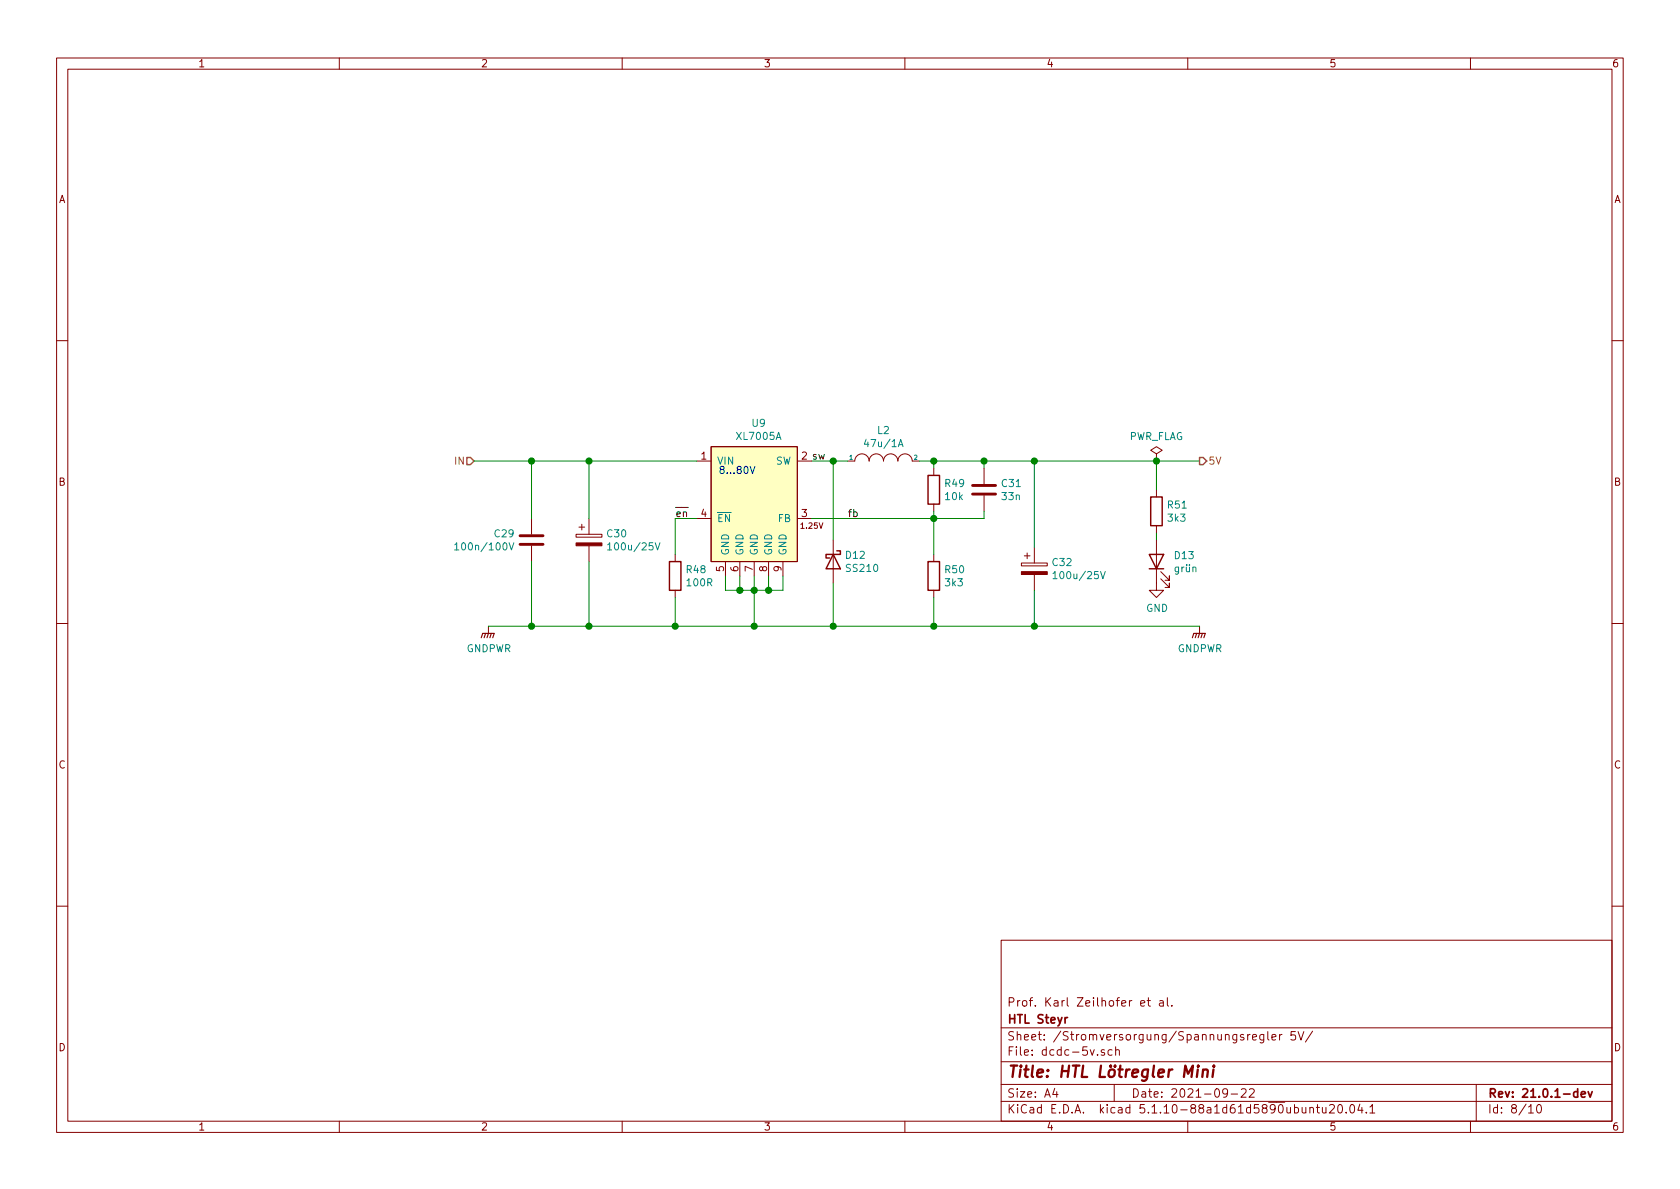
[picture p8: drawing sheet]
EESchema Schematic File Version 4
EELAYER 30 0
EELAYER END
$Descr A4 11693 8268
encoding utf-8
Sheet 8 10
Title "HTL Lötregler Mini"
Date "2021-09-22"
Rev "21.0.1-dev"
Comp "HTL Steyr"
Comment1 "Prof. Karl Zeilhofer et al."
Comment2 ""
Comment3 ""
Comment4 ""
$EndDescr
$Comp
L htl_ics:XL7005A U?
U 1 1
P 5250 3300
AR Path="/608DBC83/60A48C4E" Ref="U?"  Part="1" 
AR Path="/608DBC83/60A447A8/60A48C4E" Ref="U9"  Part="1" 
F 0 "U9" H 5281 3665 50  0000 C CNN
F 1 "XL7005A" H 5281 3574 50  0000 C CNN
F 2 "htl_smd:SOIC-8-1EP_3.9x4.9mm_P1.27mm_EP2.514x3.2mm_ThermalVias" H 5300 2150 50  0001 C CNN
F 3 "" H 4650 3200 50  0001 C CNN
F 4 "LCSC" H 5250 3300 50  0001 C CNN "Distributor"
F 5 "C50848" H 5250 3300 50  0001 C CNN "DistOrderNr"
F 6 "0.204" H 5250 3300 50  0001 C CNN "PriceEUR"
F 7 "100" H 5250 3300 50  0001 C CNN "PriceForQty"
F 8 "XL7005A" H 5250 3300 50  0001 C CNN "ManPartNr"
F 9 "XLSEMI" H 5250 3300 50  0001 C CNN "Manufacturer"
F 10 "80V 400mA SOP-8_EP_150mil DC-DC Converters" H 5250 3300 50  0001 C CNN "Notes"
F 11 "https://lcsc.com/product-detail/DC-DC-Converters_XLSEMI-XL7005A_C50848.html" H 5250 3300 50  0001 C CNN "Weblink"
F 12 "9" H 5250 3300 50  0001 C CNN "Index"
	1    5250 3300
	1    0    0    -1  
$EndComp
$Comp
L pspice:INDUCTOR L?
U 1 1
P 6150 3200
AR Path="/608DBC83/60A48C59" Ref="L?"  Part="1" 
AR Path="/608DBC83/60A447A8/60A48C59" Ref="L2"  Part="1" 
F 0 "L2" H 6150 3415 50  0000 C CNN
F 1 "47u/1A" H 6150 3324 50  0000 C CNN
F 2 "htl_smd:L_7.3x7.3_H4.5_C216198" H 6150 3200 50  0001 C CNN
F 3 "~" H 6150 3200 50  0001 C CNN
F 4 "LCSC" H 6150 3200 50  0001 C CNN "Distributor"
F 5 "C216198" H 6150 3200 50  0001 C CNN "DistOrderNr"
F 6 "0.085" H 6150 3200 50  0001 C CNN "PriceEUR"
F 7 "100" H 6150 3200 50  0001 C CNN "PriceForQty"
F 8 "https://lcsc.com/product-detail/Power-Inductors_Sunltech-Tech-SLH0704S470MTT_C216198.html" H 6150 3200 50  0001 C CNN "Weblink"
F 9 "SLH0704S470MTT" H 6150 3200 50  0001 C CNN "ManPartNr"
F 10 "Sunltech Tech" H 6150 3200 50  0001 C CNN "Manufacturer"
F 11 "47uH ±20% 1A 266mΩ SMD,7.3x7.3x4.5mm" H 6150 3200 50  0001 C CNN "Notes"
F 12 "24" H 6150 3200 50  0001 C CNN "Index"
	1    6150 3200
	1    0    0    -1  
$EndComp
$Comp
L Device:D_Schottky D?
U 1 1
P 5800 3900
AR Path="/608DBC83/60A48C5F" Ref="D?"  Part="1" 
AR Path="/608DBC83/60A447A8/60A48C5F" Ref="D12"  Part="1" 
F 0 "D12" V 5754 3979 50  0000 L CNN
F 1 "SS210" V 5845 3979 50  0000 L CNN
F 2 "htl_smd:D_SMA_wide" H 5800 3900 50  0001 C CNN
F 3 "~" H 5800 3900 50  0001 C CNN
F 4 "C2683692" H 5800 3900 50  0001 C CNN "DistOrderNr"
F 5 "LCSC" H 5800 3900 50  0001 C CNN "Distributor"
F 6 "SS210A-W" H 5800 3900 50  0001 C CNN "ManPartNr"
F 7 "ZHIDE" H 5800 3900 50  0001 C CNN "Manufacturer"
F 8 "100V 2A 850mV @ 2A SMA(DO-214AC) Schottky Barrier Diodes" H 5800 3900 50  0001 C CNN "Notes"
F 9 "0.0155" H 5800 3900 50  0001 C CNN "PriceEUR"
F 10 "200" H 5800 3900 50  0001 C CNN "PriceForQty"
F 11 "https://lcsc.com/product-detail/Schottky-Barrier-Diodes-SBD_ZHIDE-SS210A-W_C2683692.html" H 5800 3900 50  0001 C CNN "Weblink"
F 12 "49" H 5800 3900 50  0001 C CNN "Index"
	1    5800 3900
	0    1    1    0   
$EndComp
$Comp
L Device:R R?
U 1 1
P 6500 3400
AR Path="/608DBC83/60A48C65" Ref="R?"  Part="1" 
AR Path="/608DBC83/60A447A8/60A48C65" Ref="R49"  Part="1" 
F 0 "R49" H 6570 3446 50  0000 L CNN
F 1 "10k" H 6570 3355 50  0000 L CNN
F 2 "Resistor_SMD:R_1206_3216Metric" V 6430 3400 50  0001 C CNN
F 3 "~" H 6500 3400 50  0001 C CNN
F 4 "0.01" H 6500 3400 50  0001 C CNN "PriceEUR"
F 5 "C118075" H 6500 3400 50  0001 C CNN "DistOrderNr"
F 6 "LCSC" H 6500 3400 50  0001 C CNN "Distributor"
F 7 "10kΩ ±5% 0.25W ±100ppm/℃ 3216 Chip Resistor" H 6500 3400 50  0001 C CNN "Notes"
F 8 "15" H 6500 3400 50  0001 C CNN "Index"
	1    6500 3400
	1    0    0    -1  
$EndComp
$Comp
L Device:R R?
U 1 1
P 6500 4000
AR Path="/608DBC83/60A48C6B" Ref="R?"  Part="1" 
AR Path="/608DBC83/60A447A8/60A48C6B" Ref="R50"  Part="1" 
F 0 "R50" H 6570 4046 50  0000 L CNN
F 1 "3k3" H 6570 3955 50  0000 L CNN
F 2 "Resistor_SMD:R_1206_3216Metric" V 6430 4000 50  0001 C CNN
F 3 "~" H 6500 4000 50  0001 C CNN
F 4 "0.01" H 6500 4000 50  0001 C CNN "PriceEUR"
F 5 "C229599" H 6500 4000 50  0001 C CNN "DistOrderNr"
F 6 "LCSC" H 6500 4000 50  0001 C CNN "Distributor"
F 7 "26" H 6500 4000 50  0001 C CNN "Index"
	1    6500 4000
	1    0    0    -1  
$EndComp
Wire Wire Line
	5650 3200 5800 3200
Wire Wire Line
	6500 3200 6500 3250
Wire Wire Line
	6400 3200 6500 3200
Wire Wire Line
	6500 3550 6500 3600
Wire Wire Line
	6500 4150 6500 4350
$Comp
L Device:C C?
U 1 1
P 6850 3400
AR Path="/608DBC83/60A48C7C" Ref="C?"  Part="1" 
AR Path="/608DBC83/60A447A8/60A48C7C" Ref="C31"  Part="1" 
F 0 "C31" H 6965 3446 50  0000 L CNN
F 1 "33n" H 6965 3355 50  0000 L CNN
F 2 "Capacitor_SMD:C_1206_3216Metric" H 6888 3250 50  0001 C CNN
F 3 "~" H 6850 3400 50  0001 C CNN
F 4 "C309052" H 6850 3400 50  0001 C CNN "DistOrderNr"
F 5 "LCSC" H 6850 3400 50  0001 C CNN "Distributor"
F 6 "TCC1206X7R333K500DT" H 6850 3400 50  0001 C CNN "ManPartNr"
F 7 "CCTC" H 6850 3400 50  0001 C CNN "Manufacturer"
F 8 "0.0144" H 6850 3400 50  0001 C CNN "PriceEUR"
F 9 "50" H 6850 3400 50  0001 C CNN "PriceForQty"
F 10 "31" H 6850 3400 50  0001 C CNN "Index"
	1    6850 3400
	1    0    0    -1  
$EndComp
Wire Wire Line
	4850 3600 4700 3600
Wire Wire Line
	4700 3600 4700 3850
$Comp
L jbc-miniregler-rescue:CP-Device C?
U 1 1
P 7200 3950
AR Path="/608DBC83/60A48C90" Ref="C?"  Part="1" 
AR Path="/608DBC83/60A447A8/60A48C90" Ref="C32"  Part="1" 
F 0 "C32" H 7318 3996 50  0000 L CNN
F 1 "100u/25V" H 7318 3905 50  0000 L CNN
F 2 "Capacitor_SMD:CP_Elec_6.3x5.9" H 7238 3800 50  0001 C CNN
F 3 "~" H 7200 3950 50  0001 C CNN
F 4 "C320569" H 7200 3950 50  0001 C CNN "DistOrderNr"
F 5 "LCSC" H 7200 3950 50  0001 C CNN "Distributor"
F 6 "SVZ1EM101E06E00RAXXX" H 7200 3950 50  0001 C CNN "ManPartNr"
F 7 "AISHI" H 7200 3950 50  0001 C CNN "Manufacturer"
F 8 "100uF ±20% 25V 6.3mm 6mm 2000hrs @ 105℃ -55℃~+105℃ SMD,6.3x6mm Solid Polymer Electrolytic Capacitor" H 7200 3950 50  0001 C CNN "Notes"
F 9 "0.1485" H 7200 3950 50  0001 C CNN "PriceEUR"
F 10 "30" H 7200 3950 50  0001 C CNN "PriceForQty"
F 11 "34" H 7200 3950 50  0001 C CNN "Index"
	1    7200 3950
	1    0    0    -1  
$EndComp
$Comp
L Device:C C?
U 1 1
P 3700 3750
AR Path="/608DBC83/60A48C96" Ref="C?"  Part="1" 
AR Path="/608DBC83/60A447A8/60A48C96" Ref="C29"  Part="1" 
F 0 "C29" H 3815 3796 50  0000 L CNN
F 1 "100n/100V" H 3815 3705 50  0000 L CNN
F 2 "Capacitor_SMD:C_1206_3216Metric" H 3738 3600 50  0001 C CNN
F 3 "~" H 3700 3750 50  0001 C CNN
F 4 "C1945" H 3700 3750 50  0001 C CNN "DistOrderNr"
F 5 "LCSC" H 3700 3750 50  0001 C CNN "Distributor"
F 6 "CL31B104KCFNNNE" H 3700 3750 50  0001 C CNN "ManPartNr"
F 7 "Samsung Electro-Mechanics" H 3700 3750 50  0001 C CNN "Manufacturer"
F 8 "100nF ±10% 100V X7R  Multilayer Ceramic Capacitors MLCC" H 3700 3750 50  0001 C CNN "Notes"
F 9 "0.014" H 3700 3750 50  0001 C CNN "PriceEUR"
F 10 "200" H 3700 3750 50  0001 C CNN "PriceForQty"
F 11 "2" H 3700 3750 50  0001 C CNN "Index"
	1    3700 3750
	-1   0    0    -1  
$EndComp
Wire Wire Line
	3700 3600 3700 3200
Connection ~ 3700 3200
Wire Wire Line
	4100 4350 4100 3900
Wire Wire Line
	3700 4350 3700 3900
Wire Wire Line
	5050 4000 5050 4100
Wire Wire Line
	5050 4100 5150 4100
Wire Wire Line
	5350 4100 5350 4000
Wire Wire Line
	5250 4000 5250 4100
Connection ~ 5250 4100
Wire Wire Line
	5250 4100 5350 4100
Wire Wire Line
	5150 4000 5150 4100
Connection ~ 5150 4100
Wire Wire Line
	5250 4350 5250 4100
Wire Wire Line
	5650 3600 6500 3600
Connection ~ 6500 3600
Wire Wire Line
	6500 3600 6500 3850
Wire Wire Line
	6500 3600 6850 3600
Wire Wire Line
	6850 3600 6850 3550
Wire Wire Line
	6500 3200 6850 3200
Wire Wire Line
	6850 3200 6850 3250
Connection ~ 6500 3200
Wire Wire Line
	6850 3200 7200 3200
Wire Wire Line
	7200 3200 7200 3800
Wire Wire Line
	7200 4100 7200 4350
Connection ~ 6850 3200
Wire Wire Line
	5800 4350 5800 4050
Wire Wire Line
	5800 3750 5800 3200
Connection ~ 5800 3200
Wire Wire Line
	5800 3200 5900 3200
Text Notes 5000 3300 0    50   ~ 0
8...80V
Wire Wire Line
	7200 3200 8050 3200
Connection ~ 7200 3200
$Comp
L power:PWR_FLAG #FLG?
U 1 1
P 8050 3200
AR Path="/608DBC83/60A48CE8" Ref="#FLG?"  Part="1" 
AR Path="/608DBC83/60A447A8/60A48CE8" Ref="#FLG04"  Part="1" 
F 0 "#FLG04" H 8050 3275 50  0001 C CNN
F 1 "PWR_FLAG" H 8050 3373 50  0000 C CNN
F 2 "" H 8050 3200 50  0001 C CNN
F 3 "~" H 8050 3200 50  0001 C CNN
	1    8050 3200
	1    0    0    -1  
$EndComp
Connection ~ 8050 3200
Wire Wire Line
	8050 3200 8350 3200
$Comp
L Device:R R?
U 1 1
P 4700 4000
AR Path="/608DBC83/60A48CF0" Ref="R?"  Part="1" 
AR Path="/608DBC83/60A447A8/60A48CF0" Ref="R48"  Part="1" 
F 0 "R48" H 4770 4046 50  0000 L CNN
F 1 "100R" H 4770 3955 50  0000 L CNN
F 2 "Resistor_SMD:R_1206_3216Metric" V 4630 4000 50  0001 C CNN
F 3 "~" H 4700 4000 50  0001 C CNN
F 4 "0.0030" H 4700 4000 50  0001 C CNN "PriceEUR"
F 5 "C245445" H 4700 4000 50  0001 C CNN "DistOrderNr"
F 6 "LCSC" H 4700 4000 50  0001 C CNN "Distributor"
F 7 "CR1206F100RP05Z" H 4700 4000 50  0001 C CNN "ManPartNr"
F 8 "Ever Ohms Tech" H 4700 4000 50  0001 C CNN "Manufacturer"
F 9 "0.25W ±1% ±100ppm/℃ 100Ω 1206" H 4700 4000 50  0001 C CNN "Notes"
F 10 "500" H 4700 4000 50  0001 C CNN "PriceForQty"
F 11 "28" H 4700 4000 50  0001 C CNN "Index"
	1    4700 4000
	1    0    0    -1  
$EndComp
Wire Wire Line
	4700 4150 4700 4350
Wire Wire Line
	3300 3200 3700 3200
$Comp
L Device:R R?
U 1 1
P 8050 3550
AR Path="/608DBC83/60A48CF8" Ref="R?"  Part="1" 
AR Path="/608DBC83/60A447A8/60A48CF8" Ref="R51"  Part="1" 
F 0 "R51" H 8120 3596 50  0000 L CNN
F 1 "3k3" H 8120 3505 50  0000 L CNN
F 2 "Resistor_SMD:R_1206_3216Metric" V 7980 3550 50  0001 C CNN
F 3 "~" H 8050 3550 50  0001 C CNN
F 4 "0.01" H 8050 3550 50  0001 C CNN "PriceEUR"
F 5 "C229599" H 8050 3550 50  0001 C CNN "DistOrderNr"
F 6 "LCSC" H 8050 3550 50  0001 C CNN "Distributor"
F 7 "26" H 8050 3550 50  0001 C CNN "Index"
	1    8050 3550
	1    0    0    -1  
$EndComp
Wire Wire Line
	8050 3400 8050 3200
$Comp
L Device:LED D?
U 1 1
P 8050 3900
AR Path="/608DBC83/60A48D02" Ref="D?"  Part="1" 
AR Path="/608DBC83/60A447A8/60A48D02" Ref="D13"  Part="1" 
F 0 "D13" V 8089 3782 50  0000 R CNN
F 1 "grün" V 7998 3782 50  0000 R CNN
F 2 "LED_SMD:LED_1206_3216Metric" H 8050 3900 50  0001 C CNN
F 3 "~" H 8050 3900 50  0001 C CNN
F 4 "LCSC" H 8050 3900 50  0001 C CNN "Distributor"
F 5 "C965825" H 8050 3900 50  0001 C CNN "DistOrderNr"
F 6 "https://lcsc.com/product-detail/Pre-ordered-Products_XINGLIGHT-XL-3216UGC_C965825.html" H 8050 3900 50  0001 C CNN "Weblink"
F 7 "0.0067" H 8050 3900 50  0001 C CNN "PriceEUR"
F 8 "50" H 8050 3900 50  0001 C CNN "PriceForQty"
F 9 "47" H 8050 3900 50  0001 C CNN "Index"
	1    8050 3900
	0    -1   -1   0   
$EndComp
Wire Wire Line
	8050 3750 8050 3700
$Comp
L power:GNDPWR #PWR057
U 1 1
P 3400 4350
F 0 "#PWR057" H 3400 4150 50  0001 C CNN
F 1 "GNDPWR" H 3404 4196 50  0000 C CNN
F 2 "" H 3400 4300 50  0001 C CNN
F 3 "" H 3400 4300 50  0001 C CNN
	1    3400 4350
	1    0    0    -1  
$EndComp
Wire Wire Line
	3400 4350 3700 4350
Connection ~ 3700 4350
Wire Wire Line
	3700 4350 4100 4350
Connection ~ 4100 4350
Wire Wire Line
	4100 4350 4700 4350
Connection ~ 4700 4350
Connection ~ 5800 4350
Wire Wire Line
	5800 4350 6500 4350
Connection ~ 6500 4350
Wire Wire Line
	6500 4350 7200 4350
Connection ~ 7200 4350
$Comp
L power:GNDPWR #PWR058
U 1 1
P 8350 4350
F 0 "#PWR058" H 8350 4150 50  0001 C CNN
F 1 "GNDPWR" H 8354 4196 50  0000 C CNN
F 2 "" H 8350 4300 50  0001 C CNN
F 3 "" H 8350 4300 50  0001 C CNN
	1    8350 4350
	1    0    0    -1  
$EndComp
Text HLabel 3300 3200 0    50   Input ~ 0
IN
Text HLabel 8350 3200 2    50   Output ~ 0
5V
Wire Wire Line
	4100 3200 3700 3200
Wire Wire Line
	4850 3200 4100 3200
Connection ~ 4100 3200
Wire Wire Line
	4100 3600 4100 3200
$Comp
L jbc-miniregler-rescue:CP-Device C?
U 1 1
P 4100 3750
AR Path="/608DBC83/60B4B9FB" Ref="C?"  Part="1" 
AR Path="/608DBC83/60A447A8/60B4B9FB" Ref="C30"  Part="1" 
F 0 "C30" H 4218 3796 50  0000 L CNN
F 1 "100u/25V" H 4218 3705 50  0000 L CNN
F 2 "Capacitor_SMD:CP_Elec_6.3x5.9" H 4138 3600 50  0001 C CNN
F 3 "~" H 4100 3750 50  0001 C CNN
F 4 "C320569" H 4100 3750 50  0001 C CNN "DistOrderNr"
F 5 "LCSC" H 4100 3750 50  0001 C CNN "Distributor"
F 6 "SVZ1EM101E06E00RAXXX" H 4100 3750 50  0001 C CNN "ManPartNr"
F 7 "AISHI" H 4100 3750 50  0001 C CNN "Manufacturer"
F 8 "100uF ±20% 25V 6.3mm 6mm 2000hrs @ 105℃ -55℃~+105℃ SMD,6.3x6mm Solid Polymer Electrolytic Capacitor" H 4100 3750 50  0001 C CNN "Notes"
F 9 "0.1485" H 4100 3750 50  0001 C CNN "PriceEUR"
F 10 "30" H 4100 3750 50  0001 C CNN "PriceForQty"
F 11 "34" H 4100 3750 50  0001 C CNN "Index"
	1    4100 3750
	1    0    0    -1  
$EndComp
Text Label 5650 3200 0    50   ~ 0
sw
Text Label 4700 3600 0    50   ~ 0
~en
Text Label 5900 3600 0    50   ~ 0
fb
Connection ~ 5250 4350
Wire Wire Line
	5250 4350 5800 4350
Wire Wire Line
	5150 4100 5250 4100
Wire Wire Line
	4700 4350 5250 4350
Wire Wire Line
	5350 4100 5450 4100
Wire Wire Line
	5450 4100 5450 4000
Connection ~ 5350 4100
Wire Wire Line
	7200 4350 8350 4350
$Comp
L power:GND #PWR0110
U 1 1
P 8050 4050
F 0 "#PWR0110" H 8050 3800 50  0001 C CNN
F 1 "GND" H 8055 3877 50  0000 C CNN
F 2 "" H 8050 4050 50  0001 C CNN
F 3 "" H 8050 4050 50  0001 C CNN
	1    8050 4050
	1    0    0    -1  
$EndComp
$EndSCHEMATC
